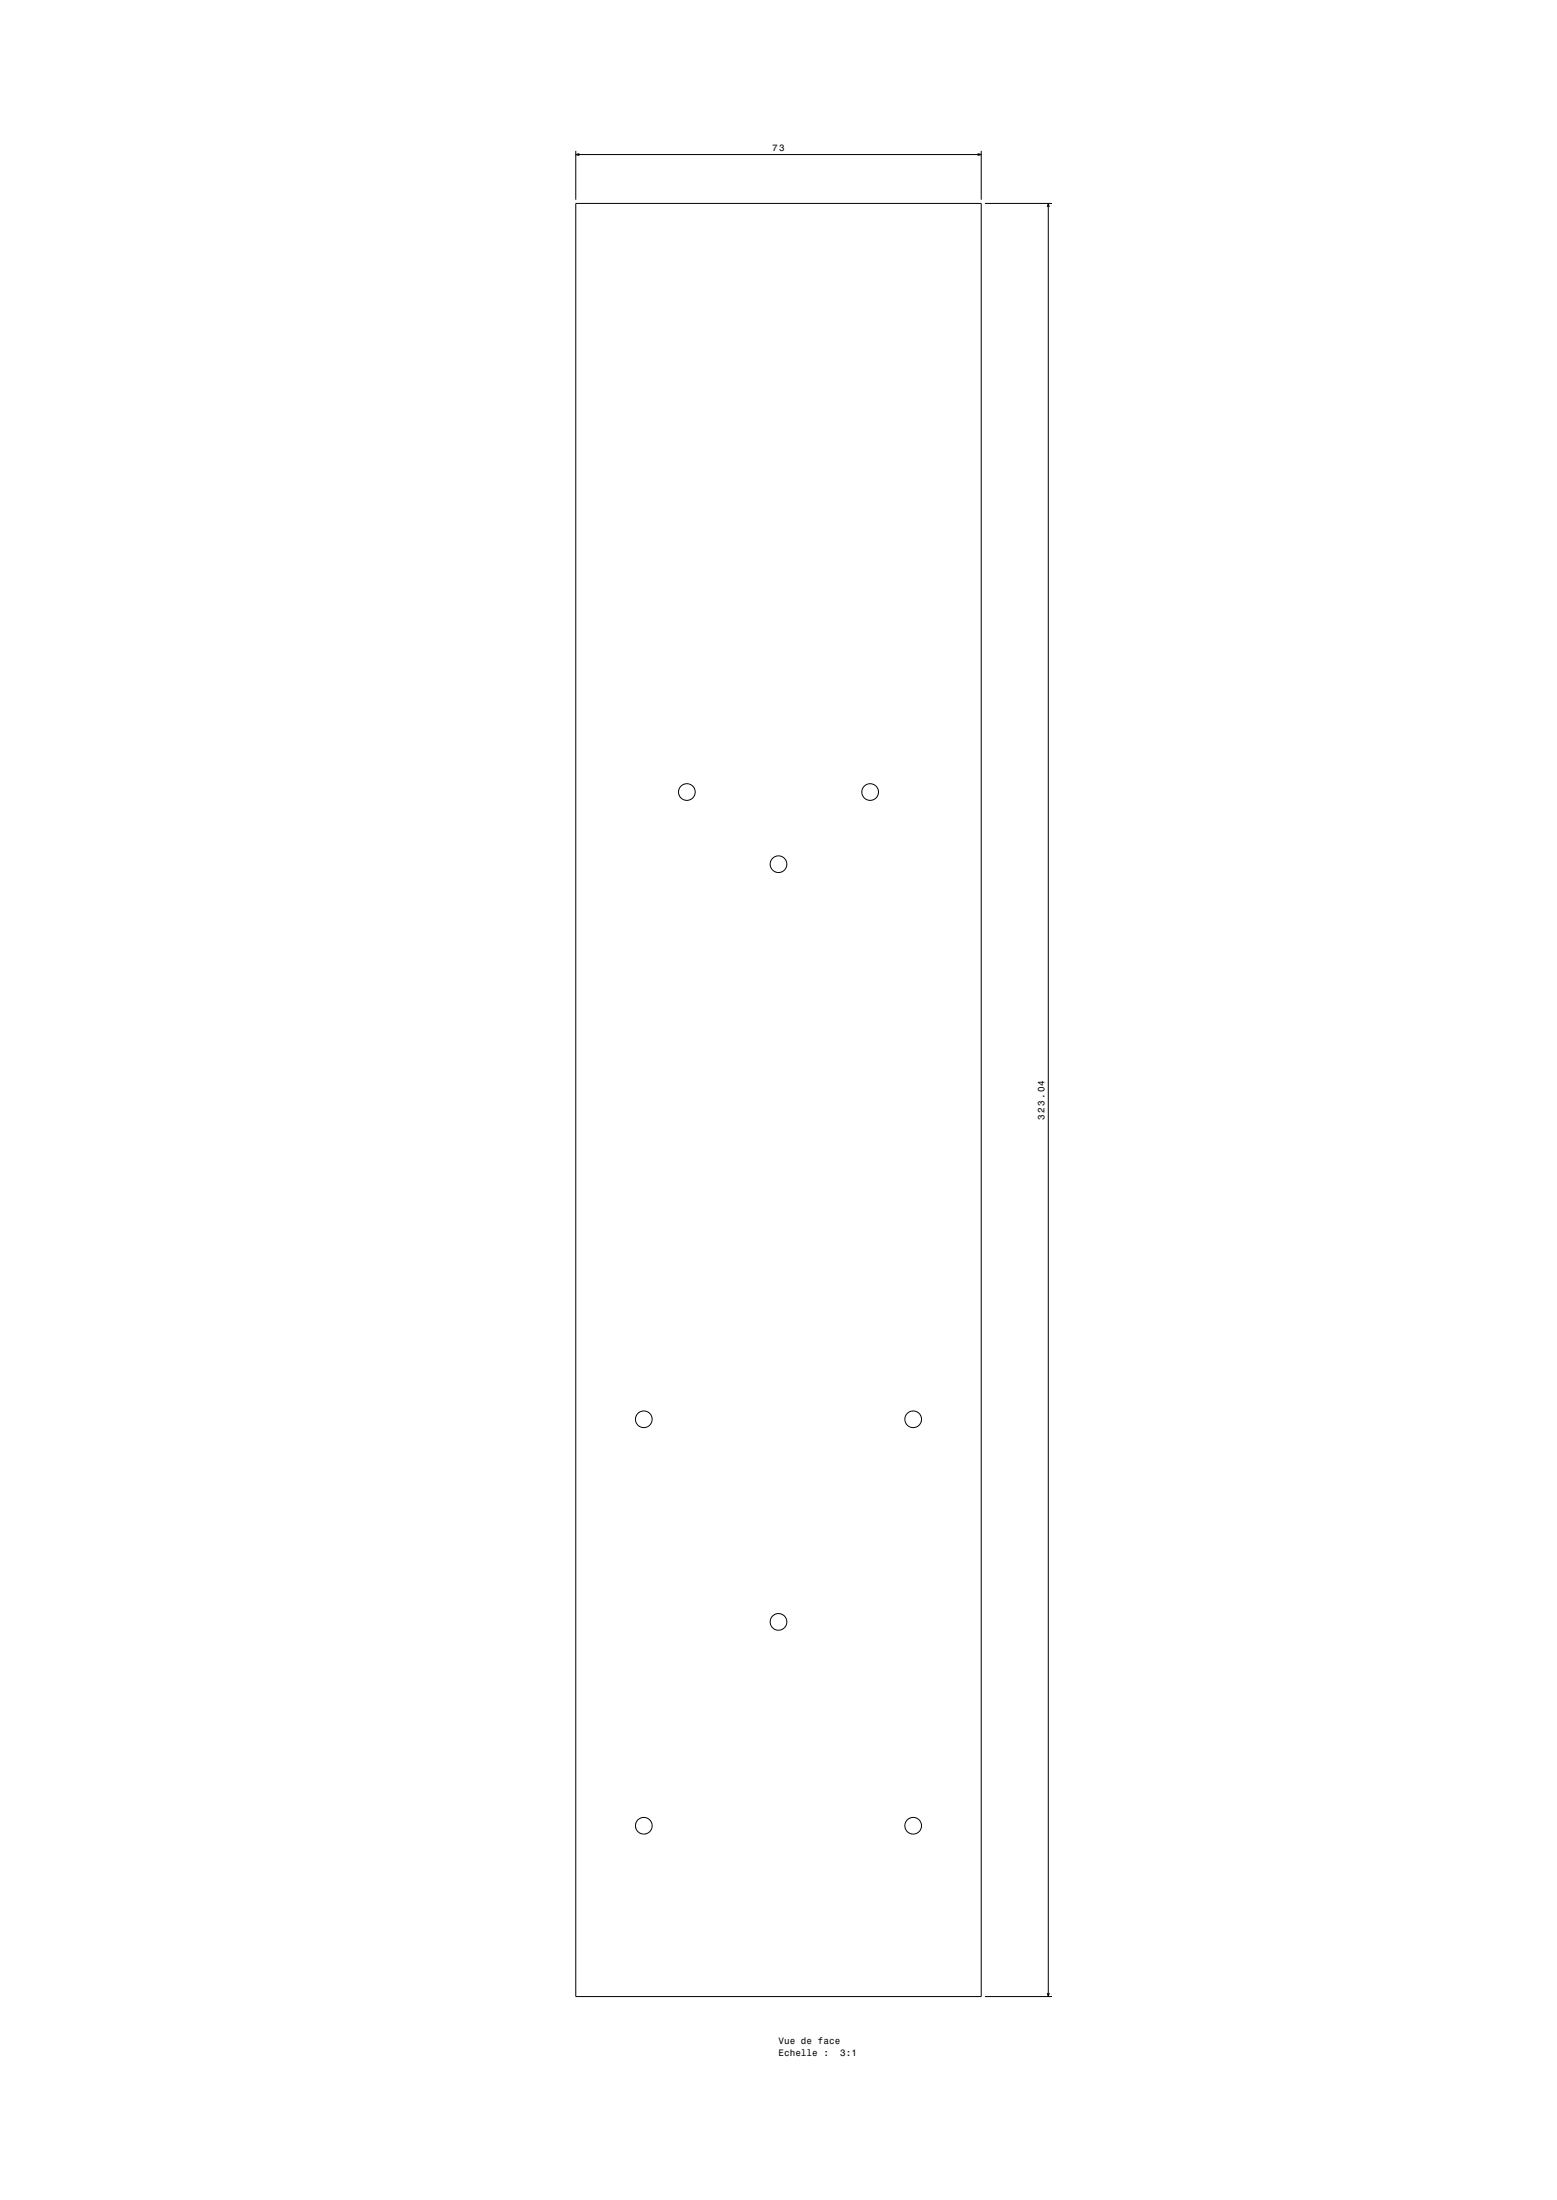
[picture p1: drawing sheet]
<svg xmlns="http://www.w3.org/2000/svg" width="841mm" height="1189mm" viewBox="0 0 841 1189" stroke-linecap="round" stroke-linejoin="round" font-family="sans-serif">
<g fill="none" stroke="#000" stroke-width=".54">
<path d="M311 82v26M311 84h219M313 83l-2 1h2M528 83l2 1h-2M530 82v26M311 110h219v969h-219zM532 110h36M566 112v-2l1 2M566 110v969M532 1079h36M566 1077v2l1-2"/>
<circle cx="371" cy="428" r="4"/>
<circle cx="470" cy="428" r="4"/>
<circle cx="420" cy="467" r="5"/>
<circle cx="348" cy="767" r="5"/>
<circle cx="493" cy="767" r="5"/>
<circle cx="420" cy="877" r="5"/>
<circle cx="348" cy="987" r="5"/>
<circle cx="493" cy="987" r="5"/>
</g>
<g font-size="5">
<text x="417" y="82">73</text>
<text x="564" y="605" transform="rotate(-90 564 605)">323.04</text>
<text x="421" y="1105">Vue de face</text>
<text x="421" y="1111">Echelle :</text>
<text x="454" y="1111">3:1</text>
</g>
</svg>
